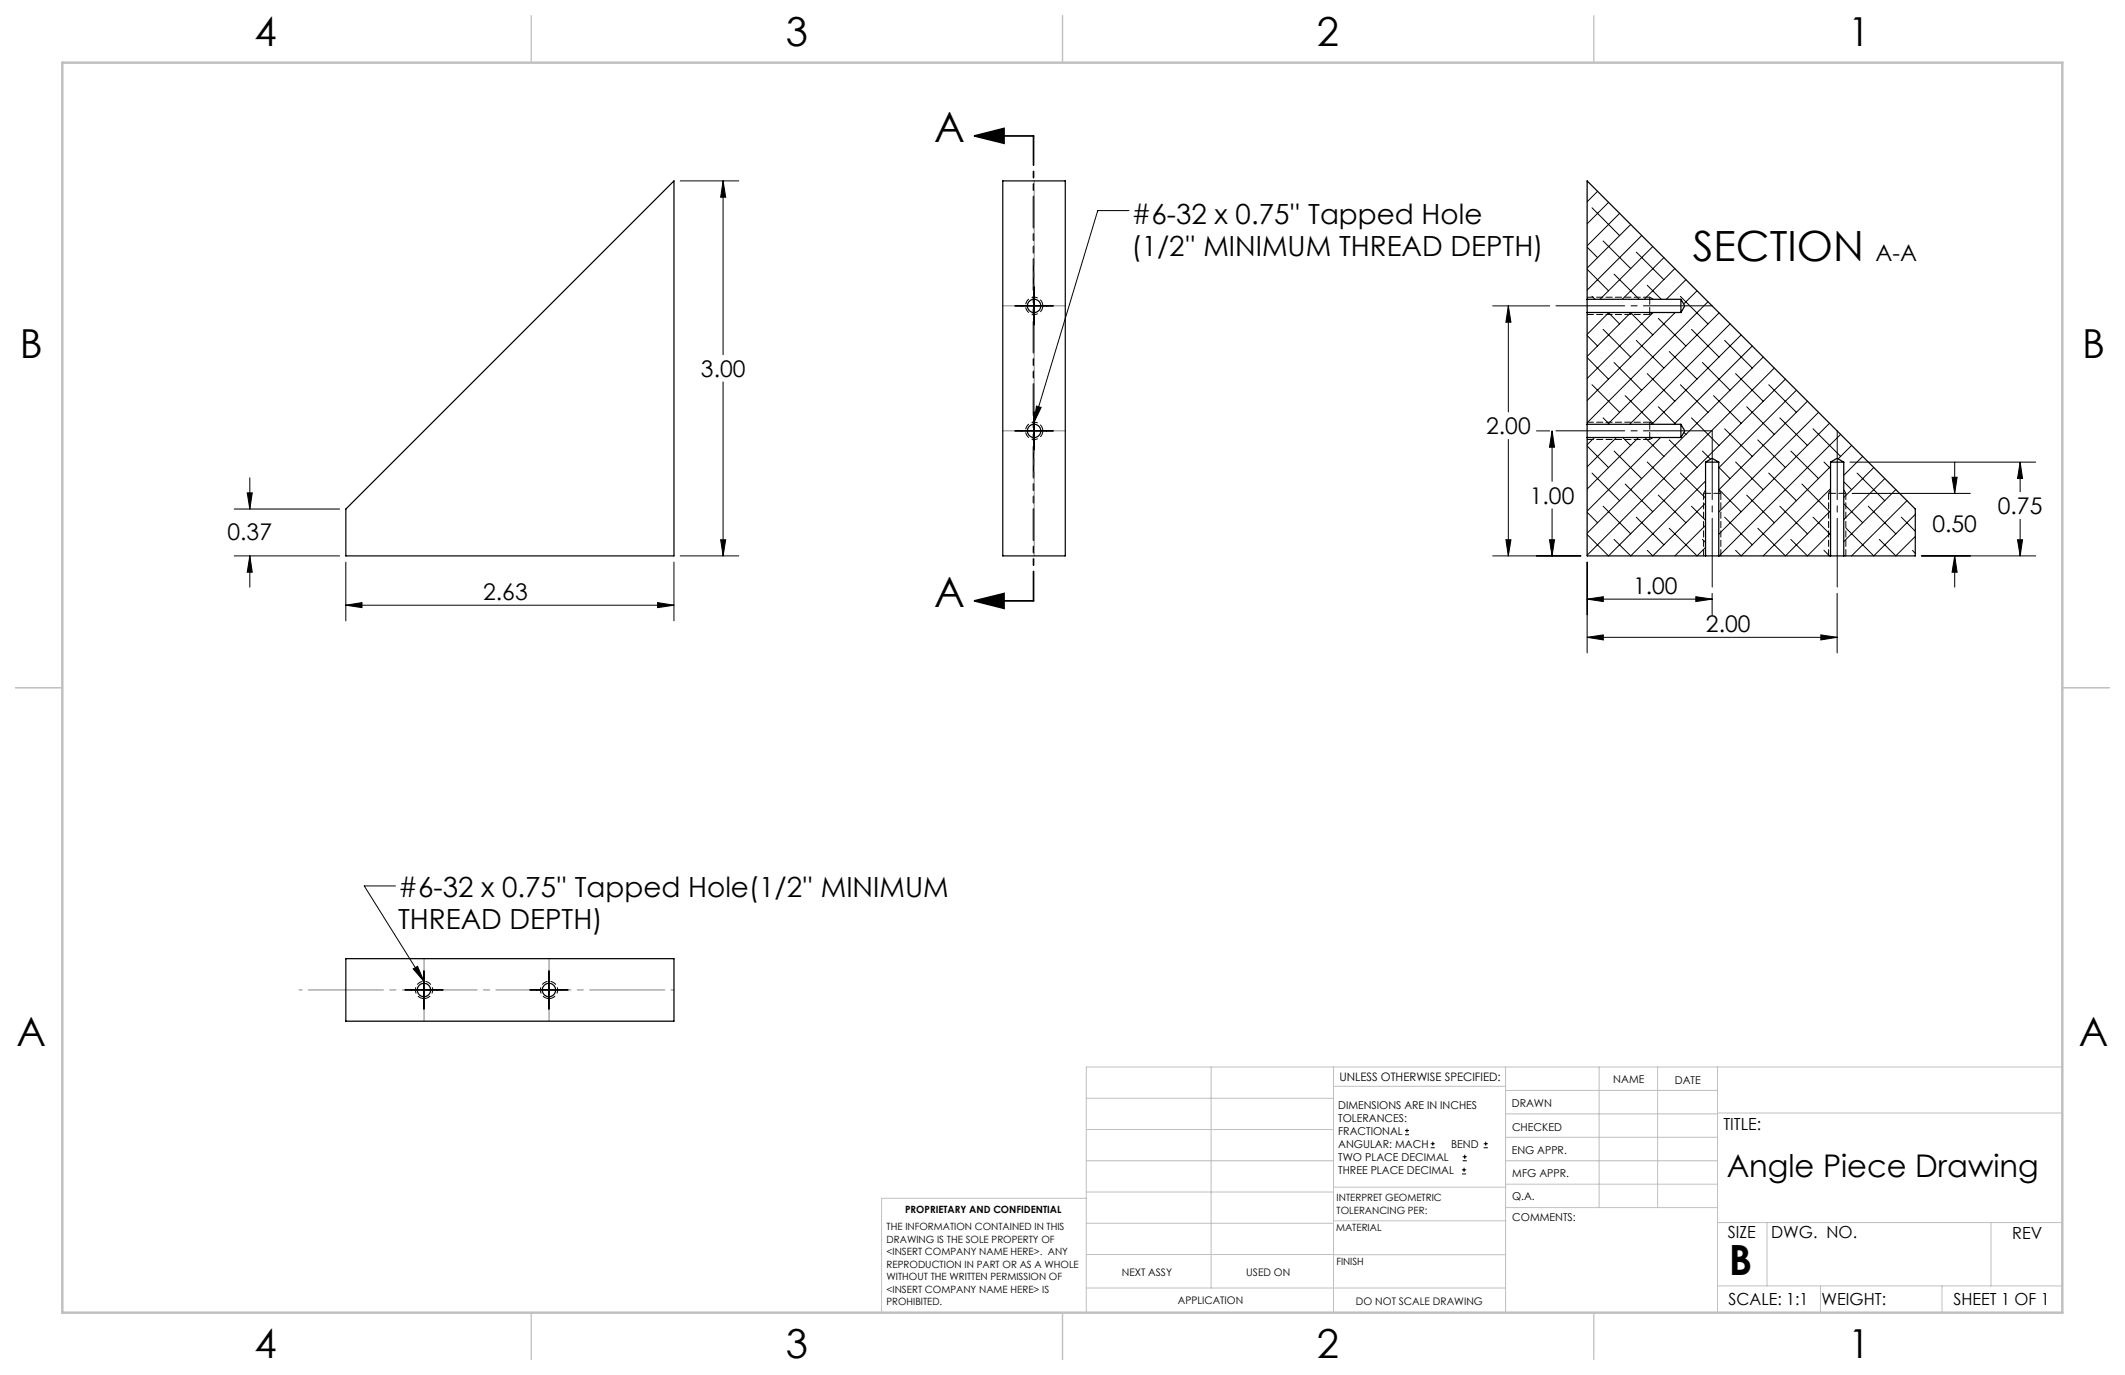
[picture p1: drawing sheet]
<svg xmlns="http://www.w3.org/2000/svg" width="432mm" height="279mm" viewBox="0 0 432 279" stroke-linecap="round" stroke-linejoin="round" font-family="sans-serif">
<g fill="none" stroke="#000" stroke-width=".2">
<path d="M138.2 36.8h11.9M146.9 36.8l.6 3.3h-1.1zM146.9 36.8v35.3M324.6 38.9l-2.1 2.1M210.1 58.3v7.7M229.4 42.8h-6.3l-13 43M322.5 54.7l4.3 4.4M322.5 50.2l2.1 2.2M323.5 42.2l5.6 5.7M325.8 49l5.6 5.6M326.8 41.1l-4.3 4.4M328 55.7l5.1 5.1"/>
<path d="M329.1 43.4l-6.6 6.6M331.4 45.6l-8.9 8.9M332.5 51.2l5.6 5.6M333.6 47.9l-11.1 11M334.7 58l2.9 2.8M335.8 50.1l-10.7 10.7M338.1 52.4l-8.5 8.4M340.3 54.6l-6.2 6.2M342.6 56.8l-4 4M344.8 59.1l-2.7 2.7M146.9 77.6v35.4M206.2 62.2h7.8"/>
<path d="M303.3 62.2h11.6M306.5 62.2l.5 3.3h-1zM306.5 62.2v21.5M322.5 72.7l4.3 4.3M322.5 68.2l2.1 2.1M323.5 78.2l5.6 5.6M323.5 60.2l.6 .6M325.8 66.9l5.6 5.7M326.8 63.5l2.3 2.3M326.9 63.5l-4.4 4.4M328 73.7l5.6 5.6M331.3 63.5l4.5 4.6"/>
<path d="M331.4 63.5l-8.9 8.9M332.5 69.2l5.6 5.6M334.7 75.9l5.6 5.6M335.9 63.5l-13.4 13.4M337 64.7l5.6 5.6M339.2 71.4l5.6 5.6M340.3 63.5v.1M340.4 63.5l-17.9 17.9M341.5 78.2l5.6 5.6M341.5 60.2l5.6 5.6M343.7 66.9l5.6 5.7M345.9 73.7l5.6 5.6"/>
<path d="M347.1 61.3l-24.6 24.6M349.3 63.6l-22.6 22.6M350.4 69.2l5.7 5.6M351.5 65.8l-20.3 20.4M352.7 75.9l5.6 5.6M353.8 68.1l-18.2 18.1M356.1 70.3l-16 15.9M358.3 72.6l-35.8 35.7M359.4 78.2l5.6 5.6M360.5 74.8l-38 38M362.8 77l-36 36-4.3-4.4M365 79.3l-15.7 15.8"/>
<path d="M50.8 97.1v6.3M206.2 87.6h7.8M210.1 83.7v7.7M210.6 82.5l1 .3-1.5 3zM306.5 89.3v23.7M312.2 87.6h2.7M315.4 87.6l.5 3.3h-1zM315.4 87.6v10.2M322.5 90.6l4.3 4.4M322.5 86.1l.1 .1M323.5 96.1l5.6 5.6M324 88.9l-1.5 1.5"/>
<path d="M325.8 84.9l1.3 1.3M328 91.7l5.6 5.6M328.5 88.9l-6 6M329.7 88.9l1.7 1.6M330.2 98.4l5.6 5.6M330.2 80.4l5.6 5.6M333 88.9l-10.5 10.5M334.3 88.9l3.8 3.8M334.7 93.9l5.6 5.6M337 82.7l3.5 3.5M337.4 88.9l-14.9 15M339.2 89.4l5.6 5.6"/>
<path d="M341.5 96.1l5.1 5.1M342.2 87.9l.4 .4M343.7 84.9l5.6 5.6M345.9 91.7l1.7 1.6M346.6 97.8l-15.2 15.2-3.4-3.4M348.2 80.4l5.6 5.6M349.3 99.4l4.5 4.6M349.3 94.9l2.2 2.4M350.4 87.1l5.7 5.6M352.7 93.9l5.6 5.6M354.9 82.7l5.6 5.6M357.2 89.4l5.6 5.6"/>
<path d="M359.4 96.1l5.6 5.6M361.7 84.9l5.6 5.6M363.9 91.7l5.6 5.6M366.1 98.4l5.7 5.6M367.3 81.5l-18 18.1M368.4 87.1l5.6 5.6M369.5 83.8l-20.2 20.2M370.6 93.9l1.4 1.3M371.8 86l-22.5 22.5M372 94.8l-18.2 18.2-1.1-1.2M372 99.3l-13.7 13.7M374 88.3l-24.7 24.6"/>
<path d="M374.7 97.9l1.5 1.6M375.9 93.9h37.8M376.2 90.5l-2.7 2.7M377.4 96.1l5.6 5.6M378.5 92.7l-3.8 3.9M380.8 95l-6.1 6.1M383 97.3l-8.3 8.3M385.2 99.5l-10.5 10.6M396.7 97h1l-.5 3.3zM397.2 93.9v6.4M410.5 93.9l.5 3.3h-1zM410.5 93.9v6"/>
<path d="M47.6 113h21.4M47.6 103.4h21.4M50.2 100.2h1.1l-.5 3.2zM50.8 113l.5 3.3h-1.1zM50.8 113v6.3M70.3 114.2v12M136.9 114.2v12M138.2 113h11.9M146.4 109.7h1.1l-.6 3.3zM303.3 113h17.9M306 109.7h1l-.5 3.3zM314.9 109.7h1l-.5 3.3z"/>
<path d="M315.4 103.4v9.6M322.5 114.2v18.5M322.5 104.1l2.1 2.1M325.8 102.9l5.6 5.6M332.5 105.1l5.6 5.6M337 100.6l5.6 5.6M339.2 107.4l5.6 5.6 1.8-1.8M343.7 102.9l2.9 2.8M345.9 109.6l.7 .6M346.6 102.2l-10.8 10.8-1.1-1.2M346.6 106.8l-6.3 6.2M349.3 108.4v.1"/>
<path d="M350.4 105.1l5.7 5.6M354.9 100.6l5.6 5.6M361.7 102.9l5.6 5.6M368.4 105.1l3.6 3.6M370.6 111.8l1.2 1.2 .2-.2M372 103.8l-9.2 9.2-5.6-5.6M372 108.3l-4.7 4.7-3.4-3.4M374.7 102.4l3.8 3.8M376.3 100.3h24.1M379.6 102.9l5.6 5.6M386.4 105.1l2.8 2.9M387.5 101.7l-11.3 11.3"/>
<path d="M388.6 111.8l.6 .6M389.2 104.5l-8.4 8.5-5.7-5.6M389.2 109l-4 4-3.3-3.4M390.5 113h23.2M397.2 113l.5 3.3h-1zM397.2 113v6.3M410 109.7h1l-.5 3.3zM410.5 105.5v7.5M70.3 123l3.3-.6v1.1zM70.3 123h66.6M133.6 122.4l3.3 .6-3.3 .5zM322.5 121.7l3.3-.5v1z"/>
<path d="M322.5 129.5l3.3-.5v1zM322.5 121.7h25.4M322.5 129.5h50.8M344.6 121.2l3.3 .5-3.3 .5zM347.9 120.6v4.3M370 129l3.3 .5-3.3 .5zM373.3 120.6v12.1M80.4 180h-6.4l12.1 19.4M84 196.9l.8-.5 1.3 3zM86.1 197.3v7.8M111.5 197.3v7.8M82.3 201.2h7.7"/>
<path d="M107.7 201.2h7.7M285.5 230.6h.8M285.5 229.7h.8M285.9 229.3v.9M290.7 233.2h.8M290.7 232.4h.8M291.1 232v.8M297.1 238.5h.8M297.1 237.7h.8M297.2 235.9h.9M297.2 235.1h.9M297.5 237.3v.8"/>
<path d="M297.6 234.6v.9M301.5 233.2h.8M301.5 232.4h.8M301.9 232v.8"/>
</g>
<path d="M198 27.6l6-1.5v3zM198 27.6h12M198 122.1l6-1.5v3zM198 122.1h12" fill="none" stroke="#000" stroke-width=".35"/>
<path d="M211.9 62.1a1.75 1.75 0 0 1-2.6 1.6 1.75 1.75 0 0 1-.1-3 1.75 1.75 0 0 1 2.7 1.3v.1M211.9 87.5a1.75 1.75 0 0 1-2.6 1.6 1.75 1.75 0 0 1-.1-3 1.75 1.75 0 0 1 2.7 1.3v.1M86.2 202.9a1.75 1.75 0 0 1-1.6-2.6 1.75 1.75 0 0 1 3-.1 1.75 1.75 0 0 1-1.2 2.7h-.2M111.6 202.9a1.75 1.75 0 0 1-1.6-2.6 1.75 1.75 0 0 1 3-.1 1.75 1.75 0 0 1-1.2 2.7h-.2" fill="none" stroke="#000" stroke-width=".2" stroke-dasharray="1.3 .6" stroke-dashoffset="-.1" stroke-linecap="butt"/>
<path d="M316.2 62.1h31.7M316.2 87.5h31.7M347.9 87.5v31.8M373.3 87.5v31.8" fill="none" stroke="#000" stroke-width=".2" stroke-dasharray="15.2 1.3 1.3 1.3" stroke-dashoffset="1.3"/>
<path d="M210 27.6v94.5" fill="none" stroke="#000" stroke-width=".35" stroke-dasharray="6.3 1.3 1.3 1.3 1.3 1.3" stroke-dashoffset=".4"/>
<g fill="none" stroke="#c0c0c0" stroke-width=".2">
<path d="M246.1 216.8v44.9M271 216.8v49.9M305.9 216.8v49.9M324.9 216.8v28.6M336.8 216.8v28.6M349 216.8v49.9M419.1 216.8h-198.4v49.9M220.7 235.9h50.3M220.7 229.5h50.3M220.7 223.2h50.3M271 220.7h34.9M305.9 231.1h43.1"/>
<path d="M305.9 226.3h43.1M305.9 221.6h43.1M305.9 235.9h43.1M349 226.2h70.1M220.7 248.6h50.3M220.7 242.2h50.3M220.7 254.9h50.3M220.7 243.5h-41.6v23.2M271 255h34.9M271 248.1h35M271 241.2h35M305.9 240.6h43.1"/>
<path d="M306 245.4h43M349 248.4h70.1M359.1 248.4v12.9M404.6 248.4v12.9M220.7 261.7h85.2M349 261.3h70.1M369.9 261.3v5.4M394.6 261.3v5.4"/>
</g>
<path d="M108 3.2v9.5M215.9 3.2v9.5M323.8 3.2v9.5M3.1 139.7h9.6M419.1 139.7h9.5M108 266.7v9.6M215.9 266.7v9.6M323.8 266.7v9.6" fill="none" stroke="#c0c0c0" stroke-width=".25"/>
<path d="M12.7 12.7h406.4v254h-406.4z" fill="none" stroke="#c0c0c0" stroke-width=".5"/>
<path d="M210.1 112.9v-76.2M137 201.2h-76.2" fill="none" stroke="#808080" stroke-width=".2" stroke-dasharray="15.2 1.3 1.3 1.3" stroke-dashoffset="-1.9"/>
<path d="M203.8 62.1h12.7M203.8 87.5h12.7M86.2 207.5v-12.7M111.6 207.5v-12.7" fill="none" stroke="#808080" stroke-width=".2" stroke-dasharray="15.2 1.3 1.3 1.3" stroke-dashoffset="10.8"/>
<path d="M335.2 63.9v-3.5M335.2 89.3v-3.5M349.7 100.2h-3.5M375.1 100.2h-3.5" fill="none" stroke="#000" stroke-width=".2" stroke-dasharray="1.3 .6" stroke-dashoffset="-.2"/>
<path d="M322.5 60.4h12.7M322.5 63.9h12.7M322.5 85.8h12.7M322.5 89.3h12.7M346.2 112.9v-12.7M349.7 112.9v-12.7M371.6 112.9v-12.7M375.1 112.9v-12.7" fill="none" stroke="#000" stroke-width=".2" stroke-dasharray="1.3 .6"/>
<path d="M335.2 63.9l.7-.4M335.2 60.4l.7 .4M335.2 89.3l.7-.4M335.2 85.8l.7 .4M346.2 100.2l.4-.6M349.7 100.2l-.4-.6M371.6 100.2l.4-.6M375.1 100.2l-.4-.6" fill="none" stroke="#000" stroke-width=".2" stroke-dasharray="1.3 .6" stroke-dashoffset=".4"/>
<g fill="#000">
<path d="M210.6 82.5l1 .3-1.5 3zM84 196.9l.8-.5 1.3 3z"/>
<path d="M198 27.6l6-1.5v3zM198 122.1l6-1.5v3z"/>
<path d="M70.3 123l3.3-.6v1.1zM133.6 122.4l3.3 .6-3.3 .5zM50.8 113l.5 3.3h-1.1zM50.2 100.2h1.1l-.5 3.2zM146.4 109.7h1.1l-.6 3.3zM146.9 36.8l.6 3.3h-1.1zM410.5 93.9l.5 3.3h-1zM410 109.7h1l-.5 3.3zM396.7 97h1l-.5 3.3zM397.2 113l.5 3.3h-1zM344.6 121.2l3.3 .5-3.3 .5zM322.5 121.7l3.3-.5v1zM370 129l3.3 .5-3.3 .5zM322.5 129.5l3.3-.5v1zM315.4 87.6l.5 3.3h-1zM314.9 109.7h1l-.5 3.3zM306 109.7h1l-.5 3.3zM306.5 62.2l.5 3.3h-1z"/>
</g>
<g fill="none" stroke="#000" stroke-width=".25">
<path d="M136.9 36.8v76.2h-66.6v-9.6zM203.8 36.8h12.7v76.2h-12.7zM322.5 60.8v2.7M322.5 60.8v-24l66.7 66.6v9.6h-14.5M322.5 63.5v22.7M322.5 63.5h19.1M322.5 60.8h19.1M341.6 60.8l.7 1.3-.7 1.4M341.6 60.8v2.7M322.5 86.2v2.7M322.5 88.9v24.1h24.1M322.5 86.2h19.1"/>
<path d="M322.5 88.9h19.1M341.6 86.2l.7 1.3-.7 1.4M341.6 86.2v2.7M346.6 93.9l1.3-.7 1.4 .7M346.6 93.9h2.7M346.6 93.9v19.1M349.3 93.9v19.1M372 93.9l1.3-.7 1.4 .7M372 93.9h2.7M372 93.9v19.1M374.7 93.9v19.1M346.6 113h2.7"/>
<path d="M349.3 113h22.7M372 113h2.7M70.3 194.8h66.6v12.7h-66.6z"/>
<circle cx="210.1" cy="62.2" r="1.35"/>
<circle cx="210.1" cy="87.6" r="1.35"/>
<circle cx="86.1" cy="201.2" r="1.35"/>
<circle cx="111.5" cy="201.2" r="1.35"/>
</g>
<g font-size="8.5">
<text x="189.8" y="28.8">A</text>
<text x="344" y="53.1">SECTION</text>
<text x="189.8" y="123.3">A</text>
<text x="351.3" y="259">B</text>
</g>
<g font-size="8.1">
<text x="51.7" y="9.3">4</text>
<text x="159.7" y="9.3">3</text>
<text x="267.6" y="9.3">2</text>
<text x="375.6" y="9.3">1</text>
<text x="4" y="72.8">B</text>
<text x="423.1" y="72.8">B</text>
<text x="3.3" y="212.5">A</text>
<text x="422.4" y="212.5">A</text>
<text x="51.7" y="276">4</text>
<text x="159.7" y="276">3</text>
<text x="267.6" y="276">2</text>
<text x="375.6" y="276">1</text>
</g>
<text font-size="6.3" x="350.9" y="239.1">Angle Piece Drawing</text>
<g font-size="5.6">
<text x="229.9" y="45.5">#6-32 x 0.75'' Tapped Hole</text>
<text x="229.9" y="52.1">(1/2'' MINIMUM THREAD DEPTH)</text>
<text x="80.9" y="182.2">#6-32 x 0.75'' Tapped Hole(1/2'' MINIMUM</text>
<text x="80.9" y="188.8">THREAD DEPTH)</text>
</g>
<g font-size="4.7">
<text x="381.1" y="53.1">A-A</text>
<text x="142.4" y="76.6">3.00</text>
<text x="302" y="88.3">2.00</text>
<text x="310.9" y="102.4">1.00</text>
<text x="406" y="104.5">0.75</text>
<text x="46.2" y="109.7">0.37</text>
<text x="392.7" y="108.1">0.50</text>
<text x="98.2" y="121.9">2.63</text>
<text x="331.9" y="120.7">1.00</text>
<text x="346.7" y="128.5">2.00</text>
</g>
<g font-size="3.4">
<text x="350.2" y="229.5">TITLE:</text>
<text x="351.1" y="251.6">SIZE</text>
<text x="359.9" y="251.6">DWG. NO.</text>
<text x="408.9" y="251.7">REV</text>
<text x="351.2" y="265.2">SCALE: 1:1</text>
<text x="370.1" y="265.3">WEIGHT:</text>
<text x="396.9" y="265.2">SHEET 1 OF 1</text>
</g>
<text font-size="2.4" x="272.2" y="219.7">UNLESS OTHERWISE SPECIFIED:</text>
<g font-size="2.2">
<text x="327.8" y="220.1">NAME</text>
<text x="340.3" y="220.2">DATE</text>
<text x="271.9" y="225.3">DIMENSIONS ARE IN INCHES</text>
<text x="271.9" y="227.9">TOLERANCES:</text>
<text x="307.2" y="224.9">DRAWN</text>
<text x="271.9" y="230.6">FRACTIONAL</text>
<text x="271.9" y="233.2">ANGULAR: MACH</text>
<text x="294.9" y="233.2">BEND</text>
<text x="307.3" y="229.8">CHECKED</text>
<text x="271.9" y="235.9">TWO PLACE DECIMAL</text>
<text x="271.9" y="238.5">THREE PLACE DECIMAL</text>
<text x="307.2" y="234.5">ENG APPR.</text>
<text x="307.3" y="239.2">MFG APPR.</text>
<text x="307.3" y="243.9">Q.A.</text>
<text x="307.3" y="248.1">COMMENTS:</text>
</g>
<g font-size="2.1">
<text x="227.9" y="259.2">NEXT ASSY</text>
<text x="253.3" y="259.2">USED ON</text>
<text x="239.3" y="265">APPLICATION</text>
<text x="275.5" y="265.1">DO NOT SCALE DRAWING</text>
</g>
<g font-size="2">
<text x="271.6" y="244.1">INTERPRET GEOMETRIC</text>
<text x="180.2" y="250">THE INFORMATION CONTAINED IN THIS</text>
<text x="183.9" y="246.4">PROPRIETARY AND CONFIDENTIAL</text>
<text x="271.5" y="250.2">MATERIAL</text>
<text x="271.6" y="246.6">TOLERANCING PER:</text>
<text x="180.2" y="252.5">DRAWING IS THE SOLE PROPERTY OF</text>
<text x="180.2" y="255.1">&lt;INSERT COMPANY NAME HERE&gt;. ANY</text>
<text x="180.2" y="257.6">REPRODUCTION IN PART OR AS A WHOLE</text>
<text x="271.5" y="257">FINISH</text>
<text x="180.2" y="260.1">WITHOUT THE WRITTEN PERMISSION OF</text>
<text x="180.2" y="262.6">&lt;INSERT COMPANY NAME HERE&gt; IS</text>
<text x="180.2" y="265.2">PROHIBITED.</text>
</g>
</svg>
